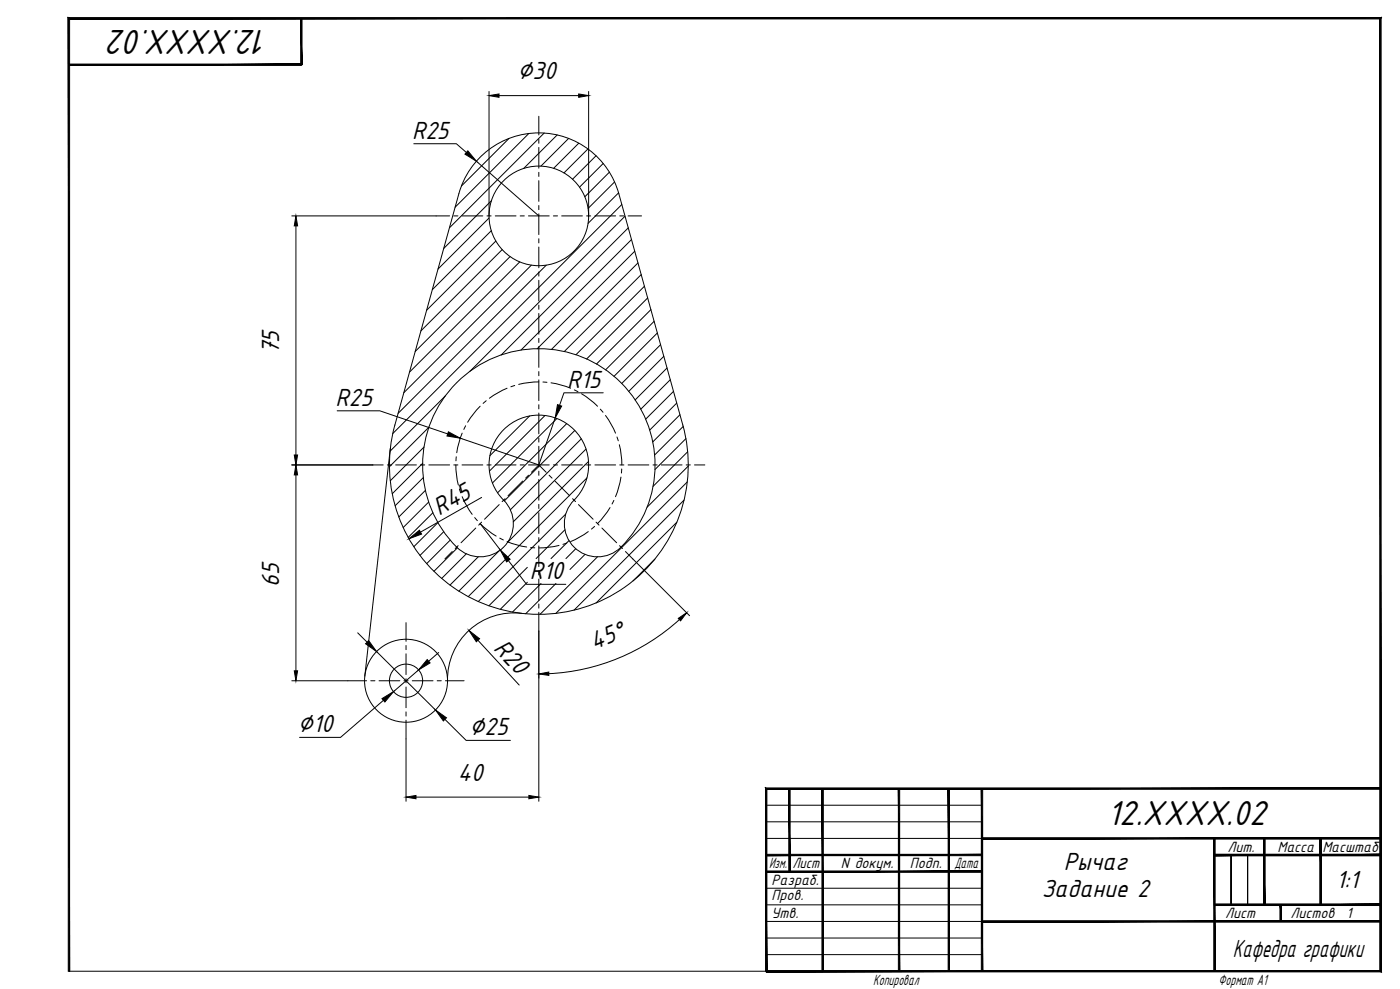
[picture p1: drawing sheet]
<svg xmlns="http://www.w3.org/2000/svg" width="841mm" height="594mm" viewBox="0 0 841 594" stroke-linecap="round" stroke-linejoin="round" font-family="sans-serif">
<!-- layer: 0 -->
<g fill="#000" stroke="#000" stroke-width=".6">
<path d="M181 11v28v-28zM181 11v28z"/>
<path d="M41 38v1l140-1zM41 39l140-1v1z"/>
<path d="M570 474v109v-109zM570 474v109z"/>
<path d="M460 513v1l130-1zM460 514l130-1v1z"/>
<path d="M590 503v1l239-1zM590 504l239-1v1z"/>
<path d="M730 513v1l99-1zM730 514l99-1v1z"/>
<path d="M730 513v1l99-1zM730 514l99-1v1z"/>
<path d="M729 504l1 79v-79zM729 504l1 79h-1z"/>
<path d="M759 504l1 40v-40zM759 504l1 40h-1z"/>
<path d="M759 504l1 40v-40zM759 504l1 40h-1z"/>
<path d="M793 504l1 40v-40zM793 504l1 40h-1z"/>
<path d="M793 504l1 40v-40zM793 504l1 40h-1z"/>
<path d="M460 523v1l130-1zM460 524l130-1v1z"/>
<path d="M474 474v50h1zM474 474h1v50z"/>
<path d="M590 553v1l239-1zM590 554l239-1v1z"/>
<path d="M730 543v1l99-1zM730 544l99-1v1z"/>
<path d="M730 543v1l99-1zM730 544l99-1v1z"/>
<path d="M769 544l1 9v-9zM769 544l1 9h-1z"/>
<path d="M769 544l1 9v-9zM769 544l1 9h-1z"/>
<path d="M41 11v572h1zM41 11h1v572zM41 11h1h788zM42 11h788h-1zM830 11h-1l1 573zM829 11l1 573-1-1zM460 584h370l-1-1zM460 583h369l-369 1z"/>
<path d="M460 473v110h1zM460 473l1 1v109zM460 473l1 1 368-1zM461 474l368-1v1z"/>
<path d="M494 474v109h1zM494 474h1v109z"/>
<path d="M540 474v109zM540 474v109z"/>
<path d="M590 474v109zM590 474v109z"/>
</g>
<g fill="none" stroke="#000" stroke-width=".6">
<path d="M327 80l-57 57M306 83l-29 29M318 80l-45 44M335 81l-20 20M342 83l-17 17M348 86l-15 15M353 89l-14 15M358 94l-14 14M362 98l-14 14M366 103l-15 15M369 109l-16 16M372 116l-19 18"/>
<path d="M294 131l-31 31M295 139l-35 35M295 121l-28 28M374 123l-138 137M375 130l-93 93M377 137l-76 76M298 145l-42 41M302 150l-49 49M306 154l-57 57M312 157l-66 67M319 159l-76 77M328 159l-89 89"/>
<path d="M379 144l-66 66M381 151l-58 58M383 158l-52 52M385 165l-46 46M387 172l-41 41M389 179l-37 37M391 186l-33 33M393 193l-29 29M395 200l-26 26M397 207l-24 23M399 214l-21 21M268 238l-34 33"/>
<path d="M401 221l-19 19M403 228l-18 18M405 235l-17 17M258 257l-24 23M318 250l-24 24M327 250l-33 33M335 251l-39 39M340 254l-41 42M345 259l-42 42M407 242l-17 16M408 249l-16 16M410 256l-17 17"/>
<path d="M254 278l-18 19M255 269l-21 20M349 264l-42 42M352 270l-44 43M354 277l-49 49M412 263l-19 19M413 271l-21 21M413 280l-24 25M254 287l-17 17M256 295l-16 16M353 287l-72 71M413 290l-79 78"/>
<path d="M258 302l-16 15M260 308l-15 15M263 314l-14 14M267 319l-15 15M339 318l-17 18M340 309l-53 52M407 314l-49 48M411 300l-66 67M270 324l-14 15M275 329l-14 14M280 333l-15 14M287 334l-17 17"/>
<path d="M300 331l-24 24M342 325l-11 11M346 330l-6 6M351 333l-9 9M359 334l-35 35M393 336l-13 13M317 341l-23 23M317 350l-16 16M325 351l-17 17M334 351l-18 18M460 484h130M460 494h130"/>
<path d="M460 504h130M460 534h130M460 544h130M460 553h130M740 544v-30v30M749 544v-30v30M460 563h130M460 573h130M41 583h419"/>
</g>
<g fill="none" stroke="#000" stroke-width=".6">
<path d="M288 95a50 50 0 0 1 84 21l38 139a90 90 0 0 1-86 114 90 90 0 0 1-87-114l39-139a50 50 0 0 1 12-21zM274 230a70 70 0 0 1 100 1 70 70 0 0 1-4 100 20 20 0 0 1-27-5 20 20 0 0 1 3-27 30 30 0 0 0-3-42 30 30 0 0 0-42 3 30 30 0 0 0 3 42 20 20 0 0 1-2 27 20 20 0 0 1-28 0 70 70 0 0 1 0-99zM234 269l-15 137M313 368a40 40 0 0 0-44 41"/>
<circle cx="324" cy="130" r="30"/>
<circle cx="244" cy="409" r="25"/>
<circle cx="244" cy="409" r="10"/>
</g>
<g fill="none" stroke="#000" stroke-width=".6">
<path d="M324 70v11M324 84v2M324 89v12M324 104v2M324 109v12M262 130h8M273 130h2M278 130h12M293 130h2M298 130h12M312 130h3M317 130h13"/>
<path d="M324 123v3M324 128v13M332 130h3M337 130h13M352 130h3M357 130h13M372 130h3M377 130h8M324 143v3M324 148v13M324 163v3M324 168v13"/>
<path d="M324 183v3M324 188v13M324 203v3M324 208v13M305 233l-11 6M309 232h-2M324 223v3M324 228v13M324 229l-12 2M326 229l3 1M331 230l12 3M345 234l2 1"/>
<path d="M349 237l10 7M280 256l-1 2M288 244l-7 10M292 241l-2 1M324 243v3M324 248v13M361 246l1 2M364 250l6 10M224 279h6M233 279h2M238 279h12M253 279h2"/>
<path d="M258 279h12M273 279h2M274 279l1 12M274 274v3M278 279h12M278 260l-4 12M293 279h2M298 279h12M312 279h3M317 279h13M324 263v3M324 268v13"/>
<path d="M332 279h3M337 279h13M352 279h3M357 279h13M371 262v3M372 267l2 12M372 279h3M377 279h13M392 279h3M397 279h13M412 279h3M417 279h6"/>
<path d="M276 294l1 2M278 298l6 11M303 300l-1 1M314 289l-9 9M318 285l-2 2M319 284l5-5 4 5M324 283v3M324 288v12M330 285l2 2M333 289l9 9M344 300l2 1M373 287l-3 11"/>
<path d="M373 282v2M285 311l2 2M286 317l-9 9M288 315l10 7M289 314l-1 1M300 303l-9 9M324 303v2M324 308v12M348 303l8 9M353 319l-10 6M357 316l-2 2M358 314l2 1"/>
<path d="M362 317l8 9M366 305l-7 10M369 301l-1 2M272 331l-5 5M275 328l-2 2M300 323l2 1M305 325l11 4M319 329h2M324 323v2M324 328v12M336 328l-12 1M340 326l-2 1"/>
<path d="M372 328l2 2M376 331l4 5M324 343v2M324 348v12M244 374v11M324 363v2M324 368v11M244 388v2M244 393v12M209 409h11M223 409h2M228 409h12"/>
<path d="M243 409h2M244 408v2M244 413v12M248 409h12M263 409h2M268 409h11M244 428v2M244 433v11"/>
</g>
<g fill="none" stroke="#000" stroke-width=".6">
<path d="M294 55v75M300 57h48M354 55v75M249 86h25l6 6M286 97l38 33M175 130h87M178 136v137M362 236h-23l-3 7M203 247h25l41 14M334 251l-10 28-48-16M175 279h49M178 285v118"/>
<path d="M289 299l-36 21M288 315l13 15M305 337l11 14h24M380 336l34 34M324 379v102M408 372a126 126 0 0 1-78 33M215 380l6 6M226 391l36 35M264 392l-7 5M287 385l25 27M175 409h34M251 402l-15 13"/>
<path d="M230 421l-25 22h-25M267 432l13 13h27M244 444v37M250 479h68"/>
</g>
<g fill="#000" stroke="#000" stroke-width=".6">
<path d="M294 57l6-1v2zM348 56l6 1-6 1zM281 91l5 6-7-4zM178 130l1 6h-2zM269 259l7 4-7-1zM335 243l2 1-3 7zM177 273h2l-1 6zM178 279l1 6h-2zM246 324l6-5 1 2zM301 330l5 6-2 2zM407 371l5-3-3 5zM221 385l5 6-6-4z"/>
<path d="M257 396l1 2-7 4zM282 379l6 5-2 1zM177 403h2l-1 6zM229 420l7-5-5 7zM324 405l6-1v2zM262 426l6 5-2 2zM244 479l6-1v2zM318 478l6 1-6 1z"/>
</g>
<g font-size="23.2">
<text x="161" y="18" transform="rotate(-180 161 18)">12.XXXX.02</text>
<text x="665" y="495">12.XXXX.02</text>
</g>
<g font-size="16.6">
<text x="311" y="47">∅30</text>
<text x="248" y="83">R25</text>
<text x="168" y="213" transform="rotate(-90 168 213)">75</text>
<text x="341" y="233">R15</text>
<text x="202" y="244">R25</text>
<text x="264" y="310" transform="rotate(-30 264 310)">R45</text>
<text x="168" y="352" transform="rotate(-90 168 352)">65</text>
<text x="318" y="348">R10</text>
<text x="296" y="390" transform="rotate(47 296 390)">R20</text>
<text x="357" y="391" transform="rotate(-23 357 391)">45°</text>
<text x="179" y="440">∅10</text>
<text x="282" y="442">∅25</text>
<text x="275" y="469">40</text>
<text x="639" y="523">Рычаг</text>
<text x="803" y="534">1:1</text>
<text x="626" y="539">Задание 2</text>
<text x="741" y="575">Кафедра графики</text>
</g>
<g font-size="9.9">
<text x="737" y="512">Лит.</text>
<text x="767" y="512">Масса</text>
<text x="794" y="512">Масштаб</text>
<text x="462" y="522">Изм.</text>
<text x="476" y="522">Лист</text>
<text x="505" y="522">N докум.</text>
<text x="547" y="522">Подп.</text>
<text x="573" y="522">Дата</text>
<text x="464" y="532">Разраб.</text>
<text x="464" y="541">Пров.</text>
<text x="464" y="552">Утв.</text>
<text x="736" y="552">Лист</text>
<text x="775" y="552">Листов</text>
<text x="809" y="552">1</text>
<text x="525" y="591">Копировал</text>
<text x="732" y="591">Формат А1</text>
</g>
</svg>
